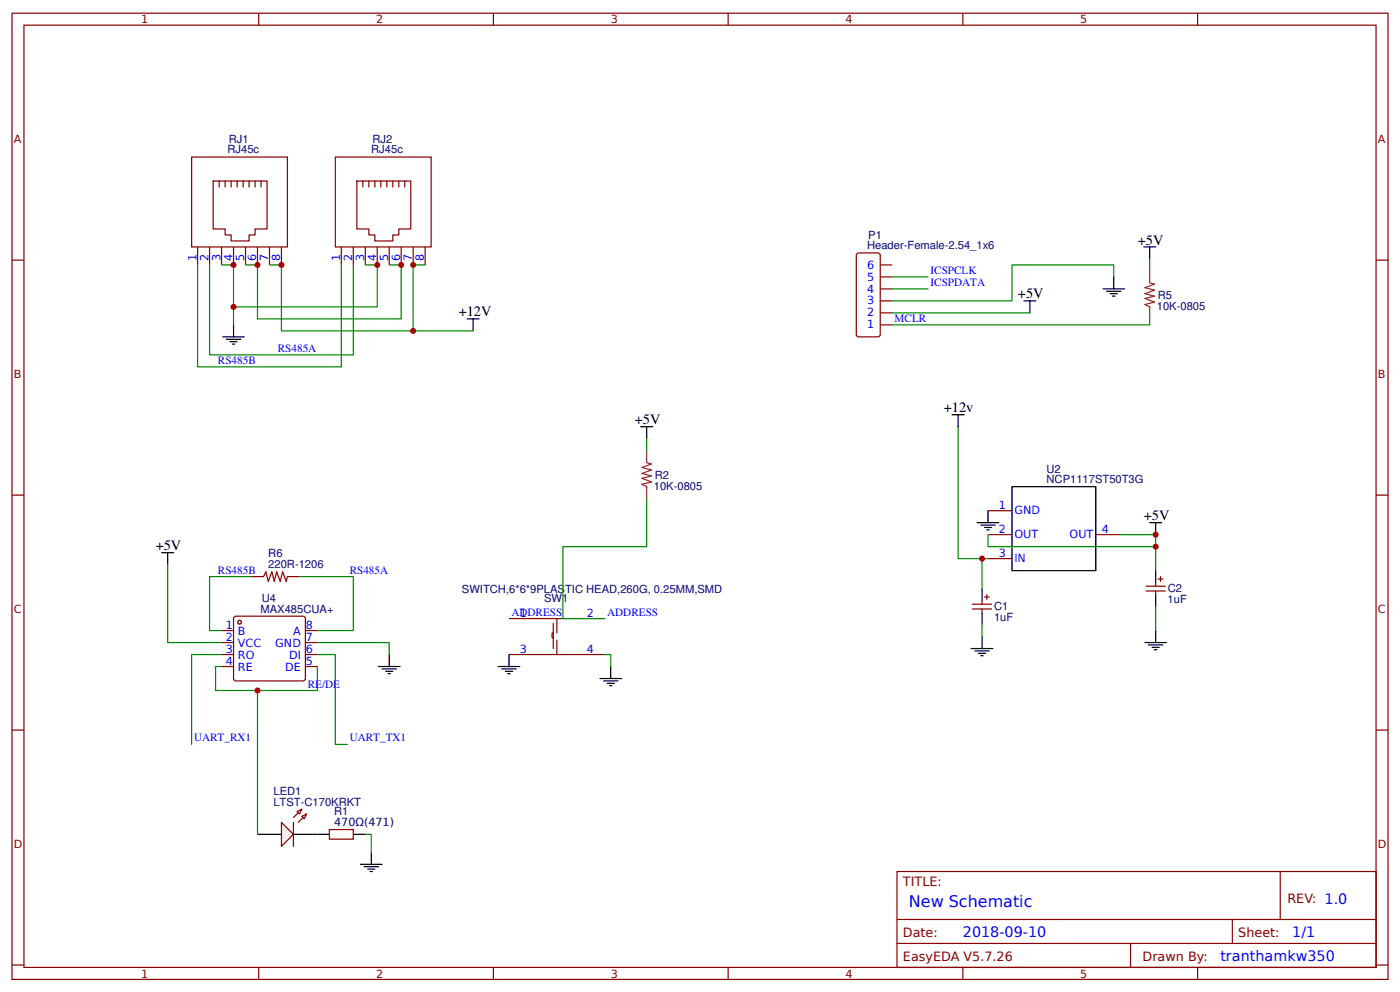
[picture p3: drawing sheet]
<svg xmlns="http://www.w3.org/2000/svg" width="309mm" height="219mm" viewBox="0 0 309 219" stroke-linecap="round" stroke-linejoin="round" font-family="sans-serif">
<g fill="none" stroke="#800" stroke-width=".26">
<path d="M2.6 2.9h304.1v213.3h-304.1zM5.3 5.6h298.7v207.9h-298.7zM57.1 2.9v2.7M109 2.9v2.7M160.9 2.9v2.7M212.7 2.9v2.7M264.6 2.9v2.7M42.3 34.7h21.2v19.8h-21.2zM47.1 40h11.9v10.5h-2.6v1.4h-1.4v1.3h-3.9v-1.3h-1.4v-1.4h-2.6zM48.4 40v1.3M49.7 40v1.3M51.1 40v1.3"/>
<path d="M52.4 40v1.3M53.7 40v1.3M55 40v1.3M56.4 40v1.3M57.7 40v1.3M74.1 34.7h21.1v19.8h-21.1zM78.8 40h12v10.5h-2.7v1.4h-1.3v1.3h-4v-1.3h-1.3v-1.4h-2.7zM80.2 40v1.3M81.5 40v1.3M82.8 40v1.3M84.1 40v1.3M85.5 40v1.3"/>
<path d="M86.8 40v1.3M88.1 40v1.3M89.4 40v1.3M2.6 57.4h2.7M43.7 54.5v4M46.3 54.5v4M48.9 54.5v4M51.6 54.5v4M54.2 54.5v4M56.9 54.5v4M59.5 54.5v4M62.2 54.5v4"/>
<path d="M75.4 54.5v4M78.1 54.5v4M80.7 54.5v4M83.3 54.5v4M86 54.5v4M88.6 54.5v4M91.3 54.5v4M93.9 54.5v4M189.2 56.1l.5-.3h4.2l.5 .3 .1 .3v17.4l-.1 .3-.5 .2h-4.2l-.5-.2v-.3zM194.5 58.5h2.6M304 57.4h2.7M194.5 71.7h2.6"/>
<path d="M194.5 69.1h2.6M194.5 66.4h2.6M194.5 63.8h2.6M194.5 61.1h2.6M2.6 109.3h2.7M218.3 112.7h5.3M218.3 118h5.3M242.1 118h5.3M304 109.3h2.7M112.4 136.5h21.2M122.2 139.7h-.2v1.1h.2M122.2 137.6v5.5"/>
<path d="M123 136.5v3.2M214.8 133.3h4.3M214.8 134.4h4.3M217 132.6v.7M217 134.4v.8M217.5 131.8h1M218 131.2v1.1M218.3 123.3h5.3M112.4 144.5h21.2M123 141.3v3.2M2.6 161.1h2.7M304 161.1h2.7"/>
<path d="M198.2 192.4h105.8v21.1h-105.8zM282.8 192.4v10.5M2.6 213h2.7M57.1 213.5v2.7M109 213.5v2.7M160.9 213.5v2.7M198.2 202.9h105.8M198.2 208.2h105.8M212.7 213.5v2.7M249.8 208.2v5.3M264.6 213.5v2.7M272.3 202.9v5.3"/>
<path d="M304 213h2.7"/>
</g>
<g fill="none" stroke="#000" stroke-width=".26">
<path d="M226.2 66.4h2.7M227.5 66.4v2.7M243.7 63.8h4.7M244.5 64.3h3.1M245.3 64.8h1.6M245.8 65.4h.5M246.1 61.1v2.7M141.6 94.2h2.6M142.9 94.2v2.6M215.9 115.4h4.8M216.7 115.9h3.2M217.5 116.4h1.6"/>
<path d="M218 116.9h.5M218.3 112.7v2.7M223.6 107.4h18.5v18.5h-18.5zM254 115.4h2.6M255.3 115.4v2.6M217 129.9v2.7M217 135.2v2.6M110.1 147.1h4.7M110.9 147.6h3.1M111.7 148.2h1.5M112.2 148.7h.5M112.4 144.5v2.6"/>
<path d="M132.6 149.8h4.7M133.3 150.3h3.2M134.1 150.8h1.6M134.7 151.3h.5M134.9 147.1v2.7M214.6 143.1h4.7M215.4 143.7h3.1M216.2 144.2h1.6M216.7 144.7h.5M217 140.5v2.6"/>
</g>
<path d="M197.1 69.1h30.4M197.1 61.1h8M197.1 63.8h8M246.1 61.1v-2.6h-22.5v7.9h-26.5M142.9 96.8v2.7M211.7 94.2v29.1h6.6M218.3 118v2.6h37v-2.6h-7.9M217 123.3v6.6M217 137.8v2.7M133.6 144.5h1.3v2.6" fill="none" stroke="#080" stroke-width=".26"/>
<path d="M142.9 99.5v2.6l1 .3-2.1 .8 2.1 .5-2.1 .8 2.1 .5-2.1 .6 2.1 .8-2.1 .5 1.1 .5v2.7" fill="none" stroke="#8d2323" stroke-width=".26"/>
<circle cx="52.9" cy="137.3" r=".4" fill="#fff" stroke="#800" stroke-width=".26"/>
<path d="M51.9 136.1h15.3l.3 .4-.1 13.5-.5 .3-15-.1-.3-.4v-13.3z" fill="none" stroke="#800" stroke-width=".26"/>
<circle cx="52.9" cy="137.3" r=".4" fill="#fff" stroke="#800" stroke-width=".26"/>
<g fill="none" stroke="#800" stroke-width=".26">
<path d="M48.9 139.2h2.7M55.6 127.3h2.6l.5-1.1 .6 2.1 .8-2.1 .5 2.1 .5-2.1 .8 2.1 .5-2.1 .8 2.1 .3-1h2.6M67.5 139.2h2.6M253.2 129.4h4.2M253.2 130.4h4.2M255.3 128.6v.8M255.3 130.4v.8M255.9 127.8h1M256.4 127.3v1M48.9 141.8h2.7M48.9 144.5h2.7M48.9 147.1h2.7"/>
<path d="M67.5 141.8h2.6M67.5 144.5h2.6M67.5 147.1h2.6"/>
</g>
<g fill="none" stroke="#000" stroke-width=".26">
<path d="M49.2 74.3h4.8M50 74.9h3.2M50.8 75.4h1.6M51.3 75.9h.6M51.6 71.7v2.6M103.2 70.4h2.6M104.5 70.4v2.6M210.3 91.5h2.7M211.7 91.5v2.7M35.7 122h2.7M37 122v2.6M255.3 125.9v2.7"/>
<path d="M255.3 131.2v2.7M255.3 139.2v2.6M83.6 147.1h4.8M84.4 147.6h3.2M85.2 148.2h1.6M85.7 148.7h.6M86 144.5v2.6M252.9 141.8h4.8M253.7 142.3h3.2M254.5 142.9h1.6M255.1 143.4h.5M56.9 184.1h5.3"/>
<path d="M64.8 184.1h5.3"/>
</g>
<g fill="none" stroke="#080" stroke-width=".26">
<path d="M43.7 58.5v22.5h31.7v-22.5M46.3 58.5v19.8h31.8v-19.8M48.9 58.5h2.7v9.2h31.7v-9.2h-2.6M54.2 58.5h2.7v11.9h31.7v-11.9h-2.6M59.5 58.5h2.7v14.5h29.1v-14.5h2.6M51.6 67.7v4M91.3 73h13.2M142.9 110.1v10.5h-18.5v15.9h9.2M37 124.6v17.2h11.9M55.6 127.3h-9.3v11.9h2.6M66.1 127.3h12v11.9h-8M255.3 120.6v5.3"/>
<path d="M255.3 133.9v5.3M48.9 147.1h-1.3v5.3h22.5v-5.3M48.9 144.5h-6.6v19.8M70.1 141.8h15.9v2.7M70.1 144.5h4v19.8h2.6"/>
</g>
<path d="M62.2 181.5l2.6 2.6-2.6 2.7z" fill="#efefef" stroke="#800" stroke-width=".26"/>
<path d="M66.7 178.6l-1.9 1.8M67.7 179.7l-1.8 1.8" fill="none" stroke="#800" stroke-width=".26"/>
<g fill="#efefef" stroke="#800" stroke-width=".26">
<path d="M66.7 180.2l1-.5-.5 1z"/>
<path d="M65.6 179.1l1.1-.5-.6 1.1z"/>
</g>
<path d="M64.8 181.5v5.3M72.8 183.1h5.3v2.1h-5.3z" fill="none" stroke="#800" stroke-width=".26"/>
<path d="M252.7 54.5h2.6M254 54.5v2.6M70.1 184.1h2.7M78.1 184.1h2.6M79.6 190.8h4.8M80.4 191.3h3.2M81.2 191.8h1.6M81.8 192.4h.5M82 188.1v2.7" fill="none" stroke="#000" stroke-width=".26"/>
<path d="M254 57.1v2.7M254 70.4v1.3h-56.9M56.9 152.4v31.7M80.7 184.1h1.3v4" fill="none" stroke="#080" stroke-width=".26"/>
<path d="M254 59.8v2.6l1.1 .3-2.2 .8 2.2 .5-2.2 .8 2.2 .6-2.2 .5 2.2 .8-2.2 .5 1.1 .5v2.7" fill="none" stroke="#8d2323" stroke-width=".26"/>
<g fill="#c00">
<circle cx="51.6" cy="58.5" r=".66"/>
<circle cx="83.3" cy="58.5" r=".66"/>
<circle cx="88.6" cy="58.5" r=".66"/>
<circle cx="56.9" cy="58.5" r=".66"/>
<circle cx="62.2" cy="58.5" r=".66"/>
<circle cx="91.3" cy="58.5" r=".66"/>
<circle cx="255.3" cy="120.7" r=".66"/>
<circle cx="255.3" cy="118" r=".66"/>
<circle cx="217" cy="123.3" r=".66"/>
<circle cx="51.6" cy="67.7" r=".66"/>
<circle cx="91.3" cy="73" r=".66"/>
<circle cx="56.9" cy="152.4" r=".66"/>
</g>
<text font-size="3.5" fill="#00f" x="200.8" y="200.3">New Schematic</text>
<g font-size="3.2">
<text x="251.4" y="54">+5V</text>
<text x="224.9" y="65.9">+5V</text>
<text x="101.3" y="69.8">+12V</text>
<text x="140.2" y="93.7">+5V</text>
<text x="208.5" y="91">+12v</text>
<text x="252.7" y="114.8">+5V</text>
<text x="34.4" y="121.4">+5V</text>
</g>
<g font-size="3.2" fill="#00f">
<text x="212.7" y="206.9">2018-09-10</text>
<text x="285.5" y="206.9">1/1</text>
<text x="269.6" y="212.2">tranthamkw350</text>
</g>
<g font-size="2.8" fill="#800">
<text x="199.5" y="195.5">TITLE:</text>
<text x="284.4" y="199.2">REV: 1.0</text>
<text x="199.5" y="206.9">Date:</text>
<text x="273.6" y="206.9">Sheet:</text>
<text x="199.5" y="212.2">EasyEDA V5.7.26</text>
<text x="252.4" y="212.2">Drawn By:</text>
</g>
<g font-size="2.5" fill="#800">
<text x="31.2" y="5.2">1</text>
<text x="83.1" y="5.2">2</text>
<text x="134.9" y="5.2">3</text>
<text x="186.8" y="5.2">4</text>
<text x="238.7" y="5.2">5</text>
<text x="3" y="31.5">A</text>
<text x="304.4" y="31.5">A</text>
<text x="3" y="83.3">B</text>
<text x="304.4" y="83.3">B</text>
<text x="3" y="135.2">C</text>
<text x="304.4" y="135.2">C</text>
<text x="3" y="187.1">D</text>
<text x="304.4" y="187.1">D</text>
<text x="31.2" y="215.8">1</text>
<text x="83.1" y="215.8">2</text>
<text x="134.9" y="215.8">3</text>
<text x="186.8" y="215.8">4</text>
<text x="238.7" y="215.8">5</text>
</g>
<g font-size="2.5" fill="#000080">
<text x="50.3" y="33.9">RJ45c</text>
<text x="50.5" y="31.5">RJ1</text>
<text x="82" y="33.9">RJ45c</text>
<text x="82.3" y="31.5">RJ2</text>
<text x="191.8" y="52.7">P1</text>
<text x="191.6" y="55">Header-Female-2.54_1x6</text>
<text x="255.8" y="65.9">R5</text>
<text x="255.6" y="68.4">10K-0805</text>
<text x="144.7" y="105.6">R2</text>
<text x="231.2" y="106.6">NCP1117ST50T3G</text>
<text x="231.2" y="104.4">U2</text>
<text x="144.5" y="108">10K-0805</text>
<text x="59.3" y="125.4">220R-1206</text>
<text x="59.3" y="123">R6</text>
<text x="102.1" y="130.9">SWITCH,6*6*9PLASTIC HEAD,260G, 0.25MM,SMD</text>
<text x="258" y="130.7">C2</text>
<text x="57.5" y="135.2">MAX485CUA+</text>
<text x="57.8" y="132.8">U4</text>
<text x="120.2" y="132.8">SW1</text>
<text x="219.6" y="137.1">1uF</text>
<text x="219.6" y="134.7">C1</text>
<text x="258" y="133.2">1uF</text>
<text x="60.4" y="177.8">LTST-C170KRKT</text>
<text x="60.4" y="175.4">LED1</text>
<text x="73.8" y="179.9">R1</text>
<text x="73.8" y="182.3">470Ω(471)</text>
</g>
<g font-size="2.5" fill="#00f">
<text x="43.4" y="57.7" transform="rotate(-90 43.4 57.7)">1</text>
<text x="46" y="57.7" transform="rotate(-90 46 57.7)">2</text>
<text x="48.7" y="57.7" transform="rotate(-90 48.7 57.7)">3</text>
<text x="51.3" y="57.7" transform="rotate(-90 51.3 57.7)">4</text>
<text x="54" y="57.7" transform="rotate(-90 54 57.7)">5</text>
<text x="56.6" y="57.7" transform="rotate(-90 56.6 57.7)">6</text>
<text x="59.3" y="57.7" transform="rotate(-90 59.3 57.7)">7</text>
<text x="61.9" y="57.7" transform="rotate(-90 61.9 57.7)">8</text>
<text x="75.1" y="57.7" transform="rotate(-90 75.1 57.7)">1</text>
<text x="77.8" y="57.7" transform="rotate(-90 77.8 57.7)">2</text>
<text x="80.4" y="57.7" transform="rotate(-90 80.4 57.7)">3</text>
<text x="83.1" y="57.7" transform="rotate(-90 83.1 57.7)">4</text>
<text x="85.7" y="57.7" transform="rotate(-90 85.7 57.7)">5</text>
<text x="88.4" y="57.7" transform="rotate(-90 88.4 57.7)">6</text>
<text x="91" y="57.7" transform="rotate(-90 91 57.7)">7</text>
<text x="93.7" y="57.7" transform="rotate(-90 93.7 57.7)">8</text>
<text x="191.6" y="59.3">6</text>
<text x="191.6" y="64.6">4</text>
<text x="191.6" y="61.9">5</text>
<text x="205.6" y="63.1">ICSPDATA</text>
<text x="205.6" y="60.5">ICSPCLK</text>
<text x="191.6" y="69.8">2</text>
<text x="191.6" y="67.2">3</text>
<text x="197.6" y="71">MCLR</text>
<text x="61.4" y="77.7">RS485A</text>
<text x="191.6" y="72.5">1</text>
<text x="48.2" y="80.3">RS485B</text>
<text x="220.7" y="112.4">1</text>
<text x="224.1" y="113.5">GND</text>
<text x="220.7" y="117.7">2</text>
<text x="224.1" y="118.8">OUT</text>
<text x="236.3" y="118.8">OUT</text>
<text x="243.4" y="117.7">4</text>
<text x="220.7" y="123">3</text>
<text x="224.1" y="124.1">IN</text>
<text x="48.2" y="126.6">RS485B</text>
<text x="77.3" y="126.6">RS485A</text>
<text x="113" y="135.9">ADDRESS</text>
<text x="114.8" y="136.3">1</text>
<text x="129.6" y="136.3">2</text>
<text x="134.1" y="135.9">ADDRESS</text>
<text x="49.9" y="138.9">1</text>
<text x="49.9" y="141.6">2</text>
<text x="52.6" y="140.2">B</text>
<text x="52.6" y="142.9">VCC</text>
<text x="60.8" y="142.9">GND</text>
<text x="64.8" y="140.2">A</text>
<text x="67.6" y="141.6">7</text>
<text x="67.6" y="138.9">8</text>
<text x="49.9" y="144.2">3</text>
<text x="49.9" y="146.8">4</text>
<text x="52.6" y="145.5">RO</text>
<text x="52.6" y="148.2">RE</text>
<text x="63" y="148.2">DE</text>
<text x="63.9" y="145.5">DI</text>
<text x="67.6" y="146.8">5</text>
<text x="67.6" y="144.2">6</text>
<text x="114.8" y="144.2">3</text>
<text x="129.6" y="144.2">4</text>
<text x="68" y="151.7">RE/DE</text>
<text x="42.9" y="163.6">UART_RX1</text>
<text x="77.3" y="163.6">UART_TX1</text>
</g>
</svg>
